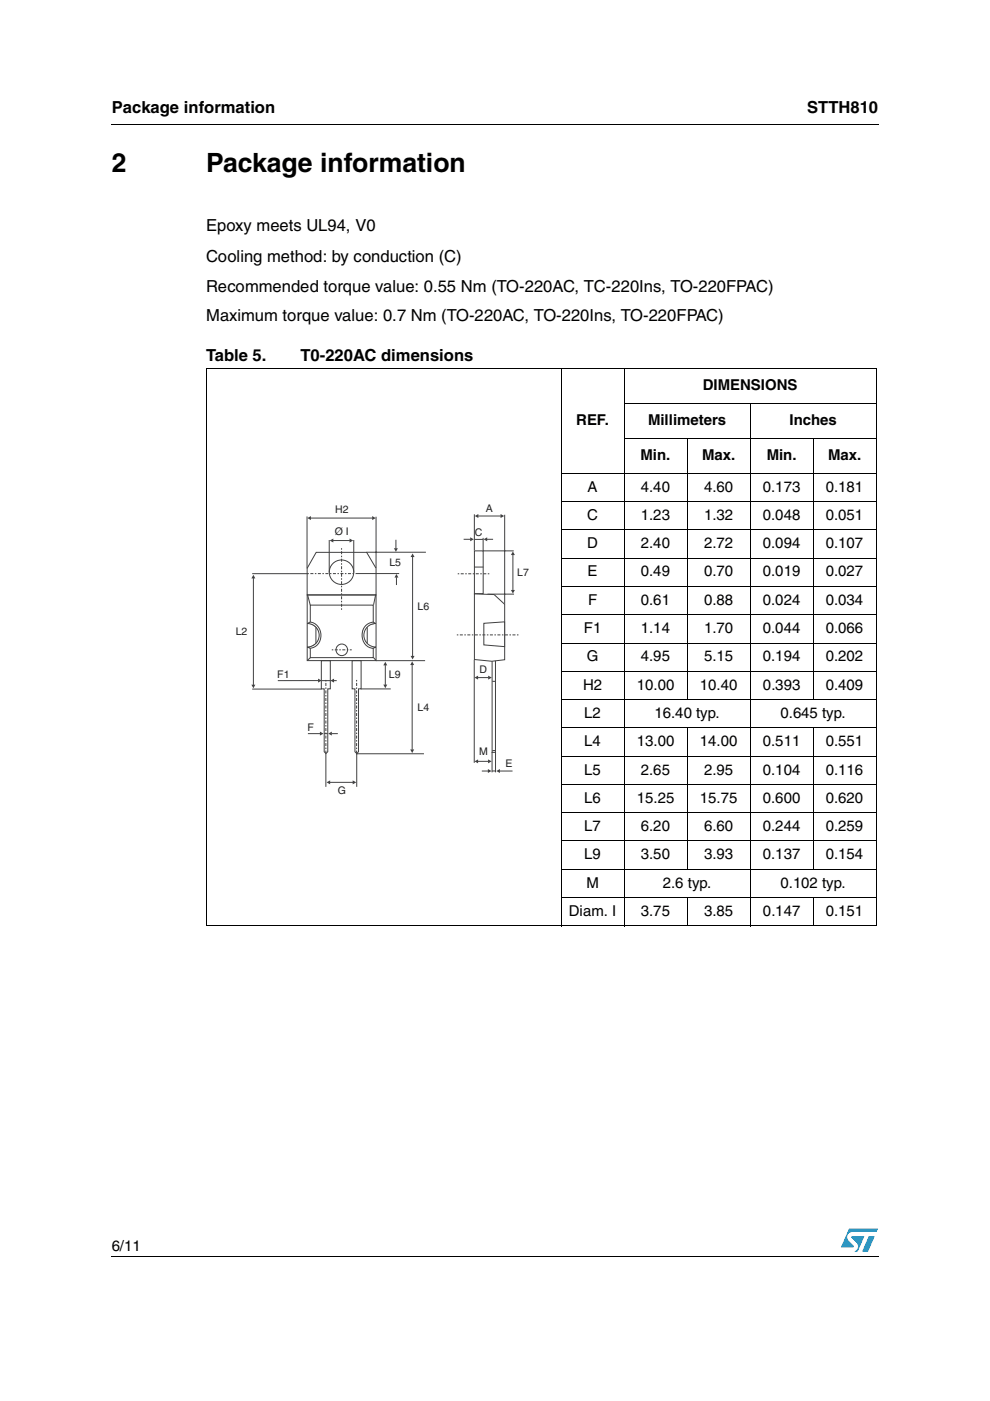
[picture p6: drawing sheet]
<svg xmlns="http://www.w3.org/2000/svg" width="210mm" height="297mm" viewBox="0 0 210 297" stroke-linecap="round" stroke-linejoin="round" font-family="sans-serif">
<g fill="#0099d8">
<path d="M184.2 262.1h1.3l-1.5 3.3h-1.2z"/>
<path d="M180 260.5h6.2l-.4 .7h-5.1a1.11 1.11 0 0 0-1 .7 1.11 1.11 0 0 0 .3 1.2l1 1-.1 .3-2.6 .1z"/>
<path d="M180.6 262.1h2.7l-1.5 3.3-.6-.1a1.16 1.16 0 0 0 .4-1.8l-1-1z"/>
</g>
<path d="M23.6 26.2l.1 .2zM23.6 266.3l.1 .1z" fill="#000"/>
<g fill="none" stroke="#000" stroke-width=".21">
<path d="M23.7 26.3h162.6M43.6 78.1h142.2M43.7 78.2v118M119 78.1v118.3M132.3 78.1v118.3M185.8 78.2v118M132.2 85.6h53.6M132.2 93h53.6M145.7 92.9v55.5M159 85.5v110.9M172.4 92.9v55.5M118.9 100.4h66.9"/>
<path d="M118.9 106.3h66.9M118.9 112.4h66.9M118.9 118.4h66.9M118.9 124.3h66.9M118.9 130.3h66.9M118.9 136.4h66.9M118.9 142.3h66.9M118.9 148.3h66.9M118.9 154.3h66.9M145.7 154.3v30.1M172.4 154.3v30.1M118.9 160.3h66.9"/>
<path d="M118.9 166.3h66.9M118.9 172.3h66.9M118.9 178.3h66.9M43.6 196.3h142.2M118.9 184.3h66.9M118.9 190.3h66.9M145.7 190.2v6.2M172.4 190.2v6.2M23.7 266.4h162.6"/>
</g>
<path d="M49.7 106.3h62.5v62.5h-62.5z" fill="#fff"/>
<g fill="#fff" stroke="#404041" stroke-width=".21">
<path d="M67 117.1h10.7l2 3.4v5.6h-14.6v-5.6zM69.8 121.3a2.6 2.6 0 0 1 5.2 0 2.6 2.6 0 0 1-5.2 0z" fill-rule="evenodd"/>
<path d="M100.6 116.8h1.8v9.1h-1.8z" fill-rule="evenodd"/>
<path d="M104.3 140h.8v19.5h-.8z" fill-rule="evenodd"/>
</g>
<path d="M100.6 125.9h1.7l.2 .1h-2z" fill-rule="evenodd" fill="#000"/>
<path d="M102.8 129.9h.1M68.2 140.1h2" fill="none" stroke="#000" stroke-width=".21"/>
<path d="M101.4 109.4h4.8" fill="none" stroke="#404041" stroke-width=".21"/>
<g fill="#404041">
<path d="M100.7 109.4l.7-.4v.8z"/>
<path d="M106.1 109l.8 .4-.8 .4z"/>
</g>
<path d="M100.6 109v7.7M102.4 116.8h6.5M102.4 114v2.7M107 109.1v18.9M103.4 126h5.6M101.3 143.7h2.3" fill="none" stroke="#404041" stroke-width=".21"/>
<g fill="#404041">
<path d="M100.6 143.7l.8-.4v.8z"/>
<path d="M103.5 143.3l.8 .4-.8 .4z"/>
</g>
<path d="M101.3 161.4h2.2" fill="none" stroke="#404041" stroke-width=".21"/>
<g fill="#404041">
<path d="M100.6 161.4l.8-.4v.8z"/>
<path d="M103.5 161l.7 .4-.7 .4z"/>
</g>
<path d="M100.5 120.2h2M104.4 144.5h.6" fill="none" stroke="#404041" stroke-width=".21"/>
<g fill="#fff" stroke="#404041" stroke-width=".21">
<path d="M100.6 125.9l4.2 .2 2.2 2v11.8l-2.7 .3-3.7-.4z" fill-rule="evenodd"/>
<path d="M102.6 132.2l4.4-.4v5.3l-4.4-.4z" fill-rule="evenodd"/>
</g>
<path d="M65.1 126.1h14.6v14h-14.6zM65.8 128.3h13.3v4a2.43 2.43 0 0 0-2.2 1.7 2.43 2.43 0 0 0 .9 2.7l1.3 .7v2h-13.3v-2.2a2.52 2.52 0 0 0 2-2.5 2.52 2.52 0 0 0-2-2.5z" fill="none" stroke="#404041" stroke-width=".21"/>
<g fill="#fff" stroke="#404041" stroke-width=".21">
<path d="M65.2 132.2a1.66 1.66 0 0 1 2.3 .8 2.8 2.8 0 0 1-1.7 4.4l-.7-.2a2.49 2.49 0 0 0 2.6-2.5 2.49 2.49 0 0 0-2.5-2.5z" fill-rule="evenodd"/>
<path d="M77.6 132.6l.9-.6 .6-.1 .6 .3a2.49 2.49 0 0 0-2.5 2.5 2.49 2.49 0 0 0 2.5 2.5 1.75 1.75 0 0 1-2.4-.8 3.1 3.1 0 0 1 .3-3.8z" fill-rule="evenodd"/>
</g>
<g fill="none" stroke="#404041" stroke-width=".21">
<path d="M65.1 109.5v11M65.9 109.8h13.1M69.8 114.5v6.9M75 114.5v6.9M77.7 117.1h12.6M79.7 109.6v10.8M53.5 121.6h11.8M65.2 126.2l.6 2.1M65.8 139.5l-.6 .5M75.5 121.6h9.1M79.2 139.4l.5 .6M79.6 126.1l-.4 2.1"/>
<path d="M53.5 146.1h14.7M68.1 140.1h1.9v6h-.5v13.3l-.4 .4-.4-.4v-13.3h-.6zM68.2 144.3h1.8M69.1 159.8v7M74.7 140.1h1.9v6h-.6v13.3l-.4 .4-.3-.4v-13.3h-.6zM75.6 159.8h14.3M75.6 159.8v7M76.5 146.1h6.3M79.7 140.1h10.4"/>
<circle cx="72.5" cy="137.8" r="1.23"/>
</g>
<path d="M72.4 116.2v13.2M65.2 121.6h10.3M70.3 137.8h4.3M69.1 144.2v15.6M75.6 144.2v15.6" fill="none" stroke="#404041" stroke-width=".21" stroke-dasharray=".3 .3 .6 .3" stroke-linecap="butt"/>
<g fill="#404041">
<path d="M65.2 109.8l.7-.4v.9z"/>
<path d="M78.9 109.4l.8 .4-.8 .5z"/>
</g>
<path d="M70.6 114.6h3.6" fill="none" stroke="#404041" stroke-width=".21"/>
<g fill="#404041">
<path d="M69.9 114.6l.8-.4v.8z"/>
<path d="M74.1 114.2l.8 .4-.8 .4z"/>
</g>
<path d="M87.5 118v21.1" fill="none" stroke="#404041" stroke-width=".21"/>
<g fill="#404041">
<path d="M87.1 139.1h.8l-.4 .7z"/>
<path d="M87.5 117.3l.4 .8h-.8z"/>
</g>
<path d="M87.4 140.9v18.1" fill="none" stroke="#404041" stroke-width=".21"/>
<g fill="#404041">
<path d="M87.4 140.2l.4 .8h-.8z"/>
<path d="M87 158.9h.8l-.4 .8z"/>
</g>
<path d="M81.7 141v4.2" fill="none" stroke="#404041" stroke-width=".21"/>
<g fill="#404041">
<path d="M81.7 140.3l.4 .8h-.8z"/>
<path d="M81.3 145.1h.8l-.4 .8z"/>
</g>
<path d="M69.9 165.9h4.9" fill="none" stroke="#404041" stroke-width=".21"/>
<g fill="#404041">
<path d="M69.2 165.9l.8-.4v.8z"/>
<path d="M74.8 165.5l.7 .4-.7 .4z"/>
</g>
<path d="M53.7 122.6v22.6" fill="none" stroke="#404041" stroke-width=".21"/>
<g fill="#404041">
<path d="M53.7 121.9l.4 .7h-.8z"/>
<path d="M53.3 145.2h.8l-.4 .7z"/>
</g>
<path d="M84.1 122.4v1.6" fill="none" stroke="#404041" stroke-width=".21"/>
<path d="M84.1 121.7l.4 .8h-.9z" fill="#404041"/>
<path d="M83.9 114.4v1.9" fill="none" stroke="#404041" stroke-width=".21"/>
<path d="M83.5 116.2h.9l-.5 .8z" fill="#404041"/>
<path d="M65.3 155.5h2.6" fill="none" stroke="#404041" stroke-width=".21"/>
<path d="M67.8 155.1l.8 .4-.8 .5z" fill="#404041"/>
<path d="M70.3 155.5h1.3" fill="none" stroke="#404041" stroke-width=".21"/>
<path d="M69.6 155.5l.8-.4v.9z" fill="#404041"/>
<path d="M67.5 144.3h-8.6" fill="none" stroke="#404041" stroke-width=".21"/>
<path d="M67.4 143.9l.8 .4-.8 .4z" fill="#404041"/>
<path d="M70.8 144.3h.6" fill="none" stroke="#404041" stroke-width=".21"/>
<path d="M70.1 144.3l.7-.4v.8z" fill="#404041"/>
<path d="M96.9 134.6h13.1M103.7 121.7h-6.6" fill="none" stroke="#404041" stroke-width=".21" stroke-dasharray=".3 .3 .6 .3" stroke-linecap="butt"/>
<path d="M100.6 114.4h1.8M108.7 117.6v7.5" fill="none" stroke="#404041" stroke-width=".21"/>
<g fill="#404041">
<path d="M108.7 116.9l.5 .8h-.9z"/>
<path d="M108.3 125.1h.9l-.5 .7z"/>
</g>
<path d="M98.3 114.3h1.5" fill="none" stroke="#404041" stroke-width=".21"/>
<path d="M99.7 113.9l.8 .4-.8 .5z" fill="#404041"/>
<path d="M103.2 114.3h1.3" fill="none" stroke="#404041" stroke-width=".21"/>
<path d="M102.5 114.3l.8-.4v.9z" fill="#404041"/>
<path d="M100.6 139.9v21.8M104.3 159.4v4.3M105.1 159.4v4.3M105.9 163.5h2.8" fill="none" stroke="#404041" stroke-width=".21"/>
<path d="M105.2 163.5l.8-.4v.8z" fill="#404041"/>
<path d="M102.2 163.5h1.3" fill="none" stroke="#404041" stroke-width=".21"/>
<path d="M103.4 163.1l.8 .4-.8 .4z" fill="#404041"/>
<path d="M67 133v3.4M77.9 133v3.4M68.7 155.6h.8M104.4 159.1h.7M104.3 163.5h.7" fill="none" stroke="#404041" stroke-width=".21"/>
<g font-size="5.6">
<text x="23.7" y="36.4">2</text>
<text x="43.7" y="36.4">Package information</text>
</g>
<g font-size="3.5">
<text x="23.7" y="23.9">Package information</text>
<text x="171.1" y="23.9">STTH810</text>
<text x="43.7" y="49.1">Epoxy meets UL94, V0</text>
<text x="43.7" y="55.5">Cooling method: by conduction (C)</text>
<text x="43.7" y="61.8">Recommended torque value: 0.55 Nm (TO-220AC, TC-220Ins, TO-220FPAC)</text>
<text x="43.7" y="68.2">Maximum torque value: 0.7 Nm (TO-220AC, TO-220Ins, TO-220FPAC)</text>
<text x="43.7" y="76.6">Table 5.</text>
<text x="63.7" y="76.6">T0-220AC dimensions</text>
</g>
<g font-size="3.2">
<text x="149" y="82.7">DIMENSIONS</text>
<text x="122.2" y="90.1">REF.</text>
<text x="137.4" y="90.1">Millimeters</text>
<text x="167.4" y="90.1">Inches</text>
<text x="135.8" y="97.5">Min.</text>
<text x="148.8" y="97.5">Max.</text>
<text x="162.6" y="97.5">Min.</text>
<text x="175.6" y="97.5">Max.</text>
<text x="124.6" y="104.2">A</text>
<text x="135.9" y="104.2">4.40</text>
<text x="149.3" y="104.2">4.60</text>
<text x="161.8" y="104.2">0.173</text>
<text x="175.1" y="104.2">0.181</text>
<text x="124.5" y="110.2">C</text>
<text x="135.9" y="110.2">1.23</text>
<text x="149.3" y="110.2">1.32</text>
<text x="161.8" y="110.2">0.048</text>
<text x="175.1" y="110.2">0.051</text>
<text x="124.5" y="116.2">D</text>
<text x="135.9" y="116.2">2.40</text>
<text x="149.3" y="116.2">2.72</text>
<text x="161.8" y="116.2">0.094</text>
<text x="175.1" y="116.2">0.107</text>
<text x="124.6" y="122.2">E</text>
<text x="135.9" y="122.2">0.49</text>
<text x="149.3" y="122.2">0.70</text>
<text x="161.8" y="122.2">0.019</text>
<text x="175.1" y="122.2">0.027</text>
<text x="124.7" y="128.2">F</text>
<text x="135.9" y="128.2">0.61</text>
<text x="149.3" y="128.2">0.88</text>
<text x="161.8" y="128.2">0.024</text>
<text x="175.1" y="128.2">0.034</text>
<text x="123.8" y="134.2">F1</text>
<text x="135.9" y="134.2">1.14</text>
<text x="149.3" y="134.2">1.70</text>
<text x="161.8" y="134.2">0.044</text>
<text x="175.1" y="134.2">0.066</text>
<text x="124.4" y="140.2">G</text>
<text x="135.9" y="140.2">4.95</text>
<text x="149.3" y="140.2">5.15</text>
<text x="161.8" y="140.2">0.194</text>
<text x="175.1" y="140.2">0.202</text>
<text x="123.6" y="146.2">H2</text>
<text x="135" y="146.2">10.00</text>
<text x="148.4" y="146.2">10.40</text>
<text x="161.8" y="146.2">0.393</text>
<text x="175.1" y="146.2">0.409</text>
<text x="123.9" y="152.2">L2</text>
<text x="138.8" y="152.2">16.40 typ.</text>
<text x="165.5" y="152.2">0.645 typ.</text>
<text x="123.9" y="158.2">L4</text>
<text x="135" y="158.2">13.00</text>
<text x="148.4" y="158.2">14.00</text>
<text x="161.8" y="158.2">0.511</text>
<text x="175.1" y="158.2">0.551</text>
<text x="123.9" y="164.2">L5</text>
<text x="135.9" y="164.2">2.65</text>
<text x="149.3" y="164.2">2.95</text>
<text x="161.8" y="164.2">0.104</text>
<text x="175.1" y="164.2">0.116</text>
<text x="123.9" y="170.2">L6</text>
<text x="135" y="170.2">15.25</text>
<text x="148.4" y="170.2">15.75</text>
<text x="161.8" y="170.2">0.600</text>
<text x="175.1" y="170.2">0.620</text>
<text x="123.9" y="176.2">L7</text>
<text x="135.9" y="176.2">6.20</text>
<text x="149.3" y="176.2">6.60</text>
<text x="161.8" y="176.2">0.244</text>
<text x="175.1" y="176.2">0.259</text>
<text x="123.9" y="182.2">L9</text>
<text x="135.9" y="182.2">3.50</text>
<text x="149.3" y="182.2">3.93</text>
<text x="161.8" y="182.2">0.137</text>
<text x="175.1" y="182.2">0.154</text>
<text x="124.3" y="188.2">M</text>
<text x="140.5" y="188.2">2.6 typ.</text>
<text x="165.5" y="188.2">0.102 typ.</text>
<text x="120.6" y="194.2">Diam. I</text>
<text x="135.9" y="194.2">3.75</text>
<text x="149.3" y="194.2">3.85</text>
<text x="161.8" y="194.2">0.147</text>
<text x="175.1" y="194.2">0.151</text>
<text x="23.7" y="265.1">6/11</text>
</g>
<g font-size="2.2" fill="#231f20">
<text x="71" y="113.5">Ø I</text>
<text x="71" y="108.9">H2</text>
<text x="100.7" y="113.7">C</text>
<text x="103" y="108.6">A</text>
<text x="82.6" y="120.1">L5</text>
<text x="109.7" y="122.2">L7</text>
<text x="88.5" y="129.4">L6</text>
<text x="50" y="134.7">L2</text>
<text x="58.8" y="143.7">F1</text>
<text x="82.5" y="143.7">L9</text>
<text x="101.7" y="142.8">D</text>
<text x="65.2" y="155">F</text>
<text x="88.5" y="150.8">L4</text>
<text x="101.6" y="160.1">M</text>
<text x="107.2" y="162.7">E</text>
<text x="71.6" y="168.3">G</text>
</g>
</svg>
